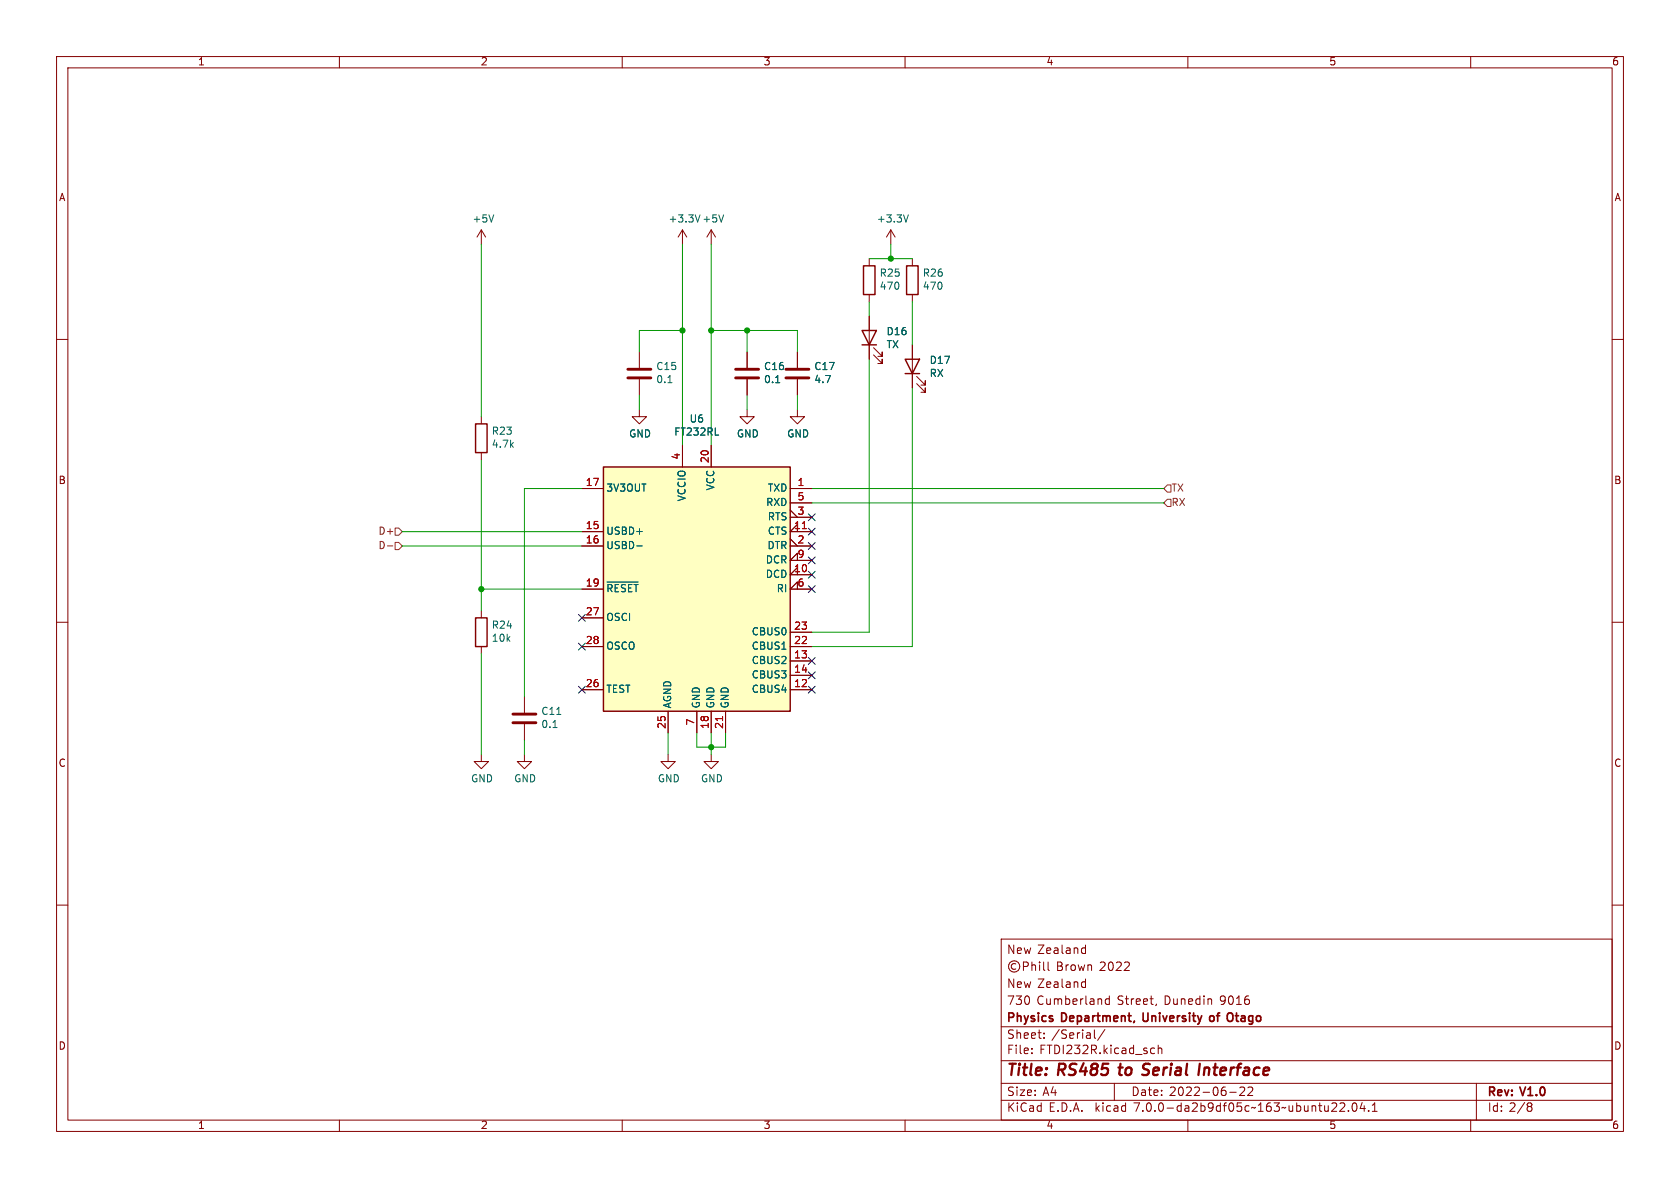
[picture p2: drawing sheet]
<svg xmlns="http://www.w3.org/2000/svg" width="297mm" height="210mm" viewBox="0 0 297 210" stroke-linecap="round" stroke-linejoin="round" font-family="sans-serif">
<g fill="none" stroke="#840000" stroke-width=".18">
<path d="M10 10h277v190h-277zM12 12h273v186h-273zM60 10v2M110 10v2M160 10v2M210 10v2M260 10v2M10 60h2M85.1 40.6v2.6M85.1 40.6l-.8 1.3M85.1 40.6l.8 1.3M120.6 40.6v2.6"/>
<path d="M120.6 40.6l-.7 1.3M120.6 40.6l.8 1.3M125.7 40.6v2.6M125.7 40.6l-.7 1.3M125.7 40.6l.8 1.3M153.7 45.7v1.3M153.7 52.1v1.2M153.7 55.9v7.6M157.5 40.6l-.8 1.3M157.5 40.6v2.6M157.5 40.6l.7 1.3M161.3 45.7v1.3"/>
<path d="M161.3 52.1v1.2M285 60h2M85.1 73.7v1.2M113 72.4v1.3h1.3l-1.3 1.2-1.2-1.2h1.2M113 62.2v2.8M113 67.1v2.8M120.6 78.7v3.9M125.7 78.7v3.9M132.1 72.4v1.3h1.2l-1.2 1.2-1.3-1.2h1.3M132.1 62.2v2.8M132.1 67.1v2.8M141 72.4v1.3h1.2l-1.2 1.2-1.3-1.2h1.3"/>
<path d="M141 62.2v2.8M141 67.1v2.8M154.4 62.7l1.6 1.6v-.8v.8h-.8M154.4 61.5l1.6 1.5v-.8v.8h-.8M161.3 61v7.6M162.1 67.8l1.5 1.5v-.7v.7h-.8M162.1 66.5l1.5 1.6v-.8v.8h-.8M85.1 80v1.3M102.9 86.4h3.8M102.9 94h3.8M102.9 96.5h3.8M139.7 86.4h3.8"/>
<path d="M139.7 96.5h3.8M139.7 95.3l1.3 1.2M139.7 91.4h3.8M139.7 90.2l1.3 1.2M139.7 88.9h3.8M141 94v-1.3l-1.3 1.3h3.8M141 99.1v-1.3l-1.3 1.3h3.8M10 110h2M85.1 108v1.2M85.1 114.3v1.3M102.9 104.1h3.8M102.9 114.3h3.8"/>
<path d="M102.9 109.2h3.8M139.7 116.8h3.8M139.7 119.4h3.8M139.7 114.3h3.8M139.7 111.8h3.8M141 101.6v-1.3l-1.3 1.3h3.8M141 104.1v-1.2l-1.3 1.2h3.8M285 110h2M85.1 133.4v1.2h1.3l-1.3 1.3-1.3-1.3h1.3M92.7 133.4v1.2h1.3l-1.3 1.3-1.3-1.3h1.3M92.7 123.2v2.8M92.7 128v2.8"/>
<path d="M102.9 121.9h3.8M118.1 133.4v1.2h1.3l-1.3 1.3-1.3-1.3h1.3M118.1 125.7v3.8M123.2 125.7v3.8M125.7 133.4v1.2h1.3l-1.3 1.3-1.2-1.3h1.2M125.7 125.7v3.8M128.3 125.7v3.8M139.7 121.9h3.8M10 160h2M285 160h2M177 166h108v32h-108zM179.6 170.4a.52 .52 0 0 0-.8 .4 .52 .52 0 0 0 .8 .5"/>
<path d="M180.9 170.8h.7l.2-.2-.1-.4-.2-.1h-.6v1.5M182.4 170.1v1.5M182.4 170.7l.2-.1h.4l.1 1M183.8 170.1v.1M183.8 170.6v1M184.5 170.1v1.2l.2 .3M185.3 170.1v1.2l.2 .3M191.5 173.6h.4M191.5 167.6h.4M191.9 167.1v1.5M191.9 173.1v1.5M191.9 174.5l-.4 .1"/>
<path d="M191.9 168.5l-.4 .1M196.1 176.1v1.5M196.1 176.6h-.4l-.3 .2v.5l.1 .2h.6M204.4 177.5l-.1 .3M60 198v2M110 198v2M160 198v2M177 194.5h108M177 191.5h108M177 187.5h108M177 181.5h108M182.4 186.1v.2"/>
<path d="M182.4 185.3v.2M184.6 183.4v.2M184.6 182.6v.2M193.5 182.1v1.2l.2 .3M195.3 182l-1.3 1.9M197 191.5v3M203.7 185.3h.4M204.1 186.2l-.4 .1M204.8 185.4l.2-.1h.3l.1 1M204.8 184.8v1.5M210 198v2M217.4 193.1h1.1"/>
<path d="M219.2 192.3l.6-.1 .2 .1v.3l-.9 1.1h.9M220.6 192.3l.6-.1 .2 .1 .1 .3-1 1.1h1M236.9 195.1l.6-.1 .2 .1v.3l-.9 1.1h.9M238.4 196.3v.2M239.2 195h.2a.81 .81 0 0 1 .6 .6 .81 .81 0 0 1-.3 .8l-.2 .1a.81 .81 0 0 1-.6-.7 .81 .81 0 0 1 .3-.8zM240.8 194.9l-.3 1.1h.9M241.2 195.5v1M242 196.3v.2M242.6 196.5h.9M242.6 195.4l.4-.4v1.5M260 198v2M261 191.5v6.5"/>
<path d="M270.3 195.6h.2M270.5 195.6l.3 .1v.5l-.3 .3h-.2M270.5 195l.3 .2-.3 .4"/>
<circle cx="179.3" cy="170.8" r="1"/>
</g>
<path d="M197.7 188.7h.8M202.2 190h.5M202.2 188.9l.6 .2M203 188h-.5l-.3 .2M212.1 188l-.2 2M213 188.7l-.2 1.3M213.1 188.8l-.1 .1" fill="none" stroke="#840000" stroke-width=".4"/>
<path d="M214.3 179.6h-.3l-.2 .2 .1 .6 .4 .2M217.3 179.1h.3l.3 .2M217.9 180.3l-.3 .3h-.3" fill="none" stroke="#840000" stroke-width=".3"/>
<path d="M152.4 58.4h2.5l-1.2 2.6zM152.7 47h2v5.1h-2zM160.3 47h2v5.1h-2zM84.1 74.9h2v5.1h-2zM152.4 61h2.5M160 63.5h2.6l-1.3 2.5zM160 66h2.6M106.7 82.6h33v43.1h-33zM84.1 109.2h2v5.1h-2z" fill="none" stroke="#840000" stroke-width=".25"/>
<path d="M111 66.8h4.1M111 65.3h4.1M130 66.8h4.1M130 65.3h4.1M138.9 66.8h4.1M138.9 65.3h4.1M90.7 127.8h4M90.7 126.2h4" fill="none" stroke="#840000" stroke-width=".51"/>
<g fill="none" stroke="#006464" stroke-width=".18">
<path d="M87.3 38l-.4 1.3M123.8 38l-.5 1.3M127.9 38l-.4 1.3M160.6 38l-.4 1.3M118.1 67.6h.7M137.1 67.6h.8M112.6 96.5h.9M107.3 102.9h5.5M108.2 103.8l-.1-.4-.6-.1v1.3M109.4 103.3h-.6v1.3M110.6 103.4l-.5-.1-.3 .4M111.7 103.3h-.6v1.3"/>
<path d="M112.1 103.3h.7M112.4 103.3v1.3M138.2 114.8h.8M97.8 128.6h.7"/>
</g>
<path d="M106.7 82.6h33v43.1h-33z" fill="#ffffc2" stroke="#ffffc2" stroke-width=".18"/>
<path d="M141.8 93.4h.8M127.7 126.7v.7" fill="none" stroke="#a90000" stroke-width=".18"/>
<path d="M68.5 96.5h.9M69.8 95.9h.7l.6 .6-.6 .7h-.7zM69.8 93.3h.7l.6 .7-.6 .6h-.7zM206.4 85.7h.6v1.3h-.6l-.7-.6zM206.4 88.3h.6v1.2h-.6l-.7-.6z" fill="none" stroke="#725600" stroke-width=".18"/>
<g fill="none" stroke="#009600" stroke-width=".18">
<path d="M85.1 43.2v30.5M120.6 58.4h-7.6v3.8M120.6 43.2v35.5M125.7 43.2v35.5M125.7 58.4h15.3v3.8M132.1 58.4v3.8M153.7 45.7h7.6M153.7 53.3v2.6M157.5 43.2v2.5M161.3 53.3v7.7M113 69.9v2.5M132.1 69.9v2.5"/>
<path d="M141 69.9v2.5M153.7 63.5v48.3h-10.2M161.3 68.6v45.7h-17.8M71.1 94h31.8M71.1 96.5h31.8M85.1 81.3v26.7M102.9 86.4h-10.2v36.8M143.5 86.4h62.2M143.5 88.9h62.2M85.1 115.6v17.8M85.1 104.1h17.8M92.7 130.8v2.6"/>
<path d="M118.1 129.5v3.9M123.2 129.5v2.6h5.1v-2.6M125.7 129.5v3.9"/>
</g>
<g fill="none" stroke="#000084" stroke-width=".18">
<path d="M142.9 98.5l1.2 1.2M142.9 90.8l1.2 1.2M142.9 95.9l1.2 1.2M142.9 93.4l1.2 1.2M144.1 98.5l-1.2 1.2M144.1 90.8l-1.2 1.2M144.1 95.9l-1.2 1.2M144.1 93.4l-1.2 1.2M102.3 108.6l1.2 1.2M102.3 113.7l1.2 1.2M103.5 108.6l-1.2 1.2M103.5 113.7l-1.2 1.2"/>
<path d="M142.9 103.5l1.2 1.2M142.9 118.8l1.2 1.2M142.9 101l1.2 1.2M142.9 116.2l1.2 1.2M144.1 103.5l-1.2 1.2M144.1 118.8l-1.2 1.2M144.1 101l-1.2 1.2M144.1 116.2l-1.2 1.2M102.3 121.3l1.2 1.2M103.5 121.3l-1.2 1.2M142.9 121.3l1.2 1.2M144.1 121.3l-1.2 1.2"/>
</g>
<g fill="#009600" stroke="#009600" stroke-width=".18">
<circle cx="132.1" cy="58.4" r=".46"/>
<circle cx="157.5" cy="45.7" r=".46"/>
<circle cx="125.7" cy="58.4" r=".46"/>
<circle cx="120.6" cy="58.4" r=".46"/>
<circle cx="125.7" cy="132.1" r=".46"/>
<circle cx="85.1" cy="104.1" r=".46"/>
</g>
<g font-size="2.8" fill="#840000">
<text x="178" y="190.8">Title:</text>
<text x="187.1" y="190.8">RS485</text>
<text x="198.6" y="190.8">to</text>
<text x="203.3" y="190.8">Serial</text>
<text x="213.8" y="190.8">Interface</text>
</g>
<g font-size="2.1" fill="#840000">
<text x="178" y="168.9">New Zealand</text>
<text x="186.7" y="171.9">Brown</text>
<text x="194.4" y="171.9">2022</text>
<text x="178" y="177.9">730</text>
<text x="178" y="174.9">New Zealand</text>
<text x="183.3" y="177.9">Cumberland</text>
<text x="197.5" y="177.9">Street,</text>
<text x="205.9" y="177.9">Dunedin</text>
<text x="215.8" y="177.9">9016</text>
<text x="178" y="183.9">Sheet:</text>
<text x="178" y="181.1">Physics</text>
<text x="185.9" y="183.9">/Serial/</text>
<text x="187.8" y="181.1">Department,</text>
<text x="202.6" y="181.1">University</text>
<text x="214.9" y="181.1">of</text>
<text x="218.5" y="181.1">Otago</text>
<text x="178" y="186.6">File:</text>
<text x="183.8" y="186.6">FTDI232R.kicad_sch</text>
<text x="178" y="196.8">KiCad</text>
<text x="178" y="194">Size:</text>
<text x="184.3" y="194">A4</text>
<text x="185.4" y="196.8">E.D.A.</text>
<text x="193.7" y="196.8">kicad</text>
<text x="200" y="194">Date:</text>
<text x="200.6" y="196.8">7.0.0-da2b9df05c~163~ubuntu22.04.1</text>
<text x="206.7" y="194">2022-06-22</text>
<text x="263" y="194.2">Rev:</text>
<text x="263" y="196.8">Id: 2/8</text>
<text x="269" y="194.2">V1.0</text>
</g>
<g font-size="1.8" fill="#840000">
<text x="35" y="11.8">1</text>
<text x="85" y="11.8">2</text>
<text x="135" y="11.8">3</text>
<text x="185" y="11.8">4</text>
<text x="235" y="11.8">5</text>
<text x="285" y="11.8">6</text>
<text x="10.4" y="35.8">A</text>
<text x="285.4" y="35.8">A</text>
<text x="10.3" y="85.8">B</text>
<text x="285.3" y="85.8">B</text>
<text x="10.3" y="135.8">C</text>
<text x="285.3" y="135.8">C</text>
<text x="10.3" y="185.8">D</text>
<text x="285.3" y="185.8">D</text>
<text x="35" y="199.8">1</text>
<text x="85" y="199.8">2</text>
<text x="135" y="199.8">3</text>
<text x="185" y="199.8">4</text>
<text x="235" y="199.8">5</text>
<text x="285" y="199.8">6</text>
</g>
<g font-size="1.8" fill="#006464">
<text x="83.5" y="39.6">+5V</text>
<text x="118.1" y="39.6">+3.3V</text>
<text x="124.1" y="39.6">+5V</text>
<text x="155" y="39.6">+3.3V</text>
<text x="155.5" y="49.2">R25</text>
<text x="155.5" y="51.5">470</text>
<text x="163.1" y="49.2">R26</text>
<text x="163.1" y="51.5">470</text>
<text x="156.7" y="59.5">D16</text>
<text x="116" y="65.7">C15</text>
<text x="135" y="65.7">C16</text>
<text x="143.9" y="65.7">C17</text>
<text x="156.7" y="61.8">TX</text>
<text x="164.3" y="64.6">D17</text>
<text x="116" y="68">0.1</text>
<text x="135" y="68">0.1</text>
<text x="143.9" y="68">4.7</text>
<text x="164.3" y="66.9">RX</text>
<text x="86.9" y="77.1">R23</text>
<text x="111.2" y="77.6">GND</text>
<text x="119.1" y="77.3">FT232RL</text>
<text x="121.9" y="75">U6</text>
<text x="130.2" y="77.6">GND</text>
<text x="139.1" y="77.6">GND</text>
<text x="86.9" y="79.4">4.7k</text>
<text x="107.2" y="87.2">3V3OUT</text>
<text x="121.5" y="88.7" transform="rotate(-90 121.5 88.7)">VCCIO</text>
<text x="126.6" y="86.8" transform="rotate(-90 126.6 86.8)">VCC</text>
<text x="135.3" y="89.7">RXD</text>
<text x="135.6" y="87.2">TXD</text>
<text x="107.2" y="94.8">USBD+</text>
<text x="135.6" y="94.8">CTS</text>
<text x="135.6" y="92.3">RTS</text>
<text x="107.2" y="97.3">USBD-</text>
<text x="135.3" y="99.9">DCR</text>
<text x="135.6" y="97.3">DTR</text>
<text x="107.2" y="105.6">~{RESET}</text>
<text x="135.3" y="102.4">DCD</text>
<text x="137.2" y="105">RI</text>
<text x="86.9" y="111.4">R24</text>
<text x="86.9" y="113.7">10k</text>
<text x="107.2" y="110">OSCI</text>
<text x="132.8" y="112.6">CBUS0</text>
<text x="107.2" y="115.1">OSCO</text>
<text x="132.8" y="117.7">CBUS2</text>
<text x="132.8" y="115.1">CBUS1</text>
<text x="107.2" y="122.7">TEST</text>
<text x="118.9" y="125.2" transform="rotate(-90 118.9 125.2)">AGND</text>
<text x="124" y="125.2" transform="rotate(-90 124 125.2)">GND</text>
<text x="126.6" y="125.2" transform="rotate(-90 126.6 125.2)">GND</text>
<text x="129.1" y="125.2" transform="rotate(-90 129.1 125.2)">GND</text>
<text x="132.8" y="122.7">CBUS4</text>
<text x="132.8" y="120.2">CBUS3</text>
<text x="95.6" y="126.7">C11</text>
<text x="95.6" y="129">0.1</text>
<text x="83.2" y="138.6">GND</text>
<text x="90.8" y="138.6">GND</text>
<text x="116.2" y="138.6">GND</text>
<text x="123.9" y="138.6">GND</text>
</g>
<g font-size="1.8" fill="#a90000">
<text x="120.4" y="81.3" transform="rotate(-90 120.4 81.3)">4</text>
<text x="125.5" y="81.9" transform="rotate(-90 125.5 81.9)">20</text>
<text x="103.5" y="86.1">17</text>
<text x="140.9" y="86.1">1</text>
<text x="140.9" y="88.6">5</text>
<text x="103.5" y="93.7">15</text>
<text x="140.3" y="93.7">11</text>
<text x="140.9" y="91.2">3</text>
<text x="103.5" y="96.3">16</text>
<text x="140.3" y="101.3">10</text>
<text x="140.9" y="96.3">2</text>
<text x="140.9" y="98.8">9</text>
<text x="103.5" y="103.9">19</text>
<text x="140.9" y="103.9">6</text>
<text x="103.5" y="109">27</text>
<text x="140.3" y="111.5">23</text>
<text x="103.5" y="114">28</text>
<text x="140.3" y="116.6">13</text>
<text x="140.3" y="119.1">14</text>
<text x="140.3" y="114">22</text>
<text x="103.5" y="121.7">26</text>
<text x="140.3" y="121.7">12</text>
<text x="117.9" y="128.9" transform="rotate(-90 117.9 128.9)">25</text>
<text x="122.9" y="128.3" transform="rotate(-90 122.9 128.3)">7</text>
<text x="125.5" y="128.9" transform="rotate(-90 125.5 128.9)">18</text>
<text x="128" y="128.9" transform="rotate(-90 128 128.9)">21</text>
</g>
<g font-size="1.8" fill="#725600">
<text x="207.1" y="87.2">TX</text>
<text x="207.1" y="89.7">RX</text>
<text x="66.8" y="94.8">D+</text>
<text x="66.8" y="97.3">D-</text>
</g>
</svg>
